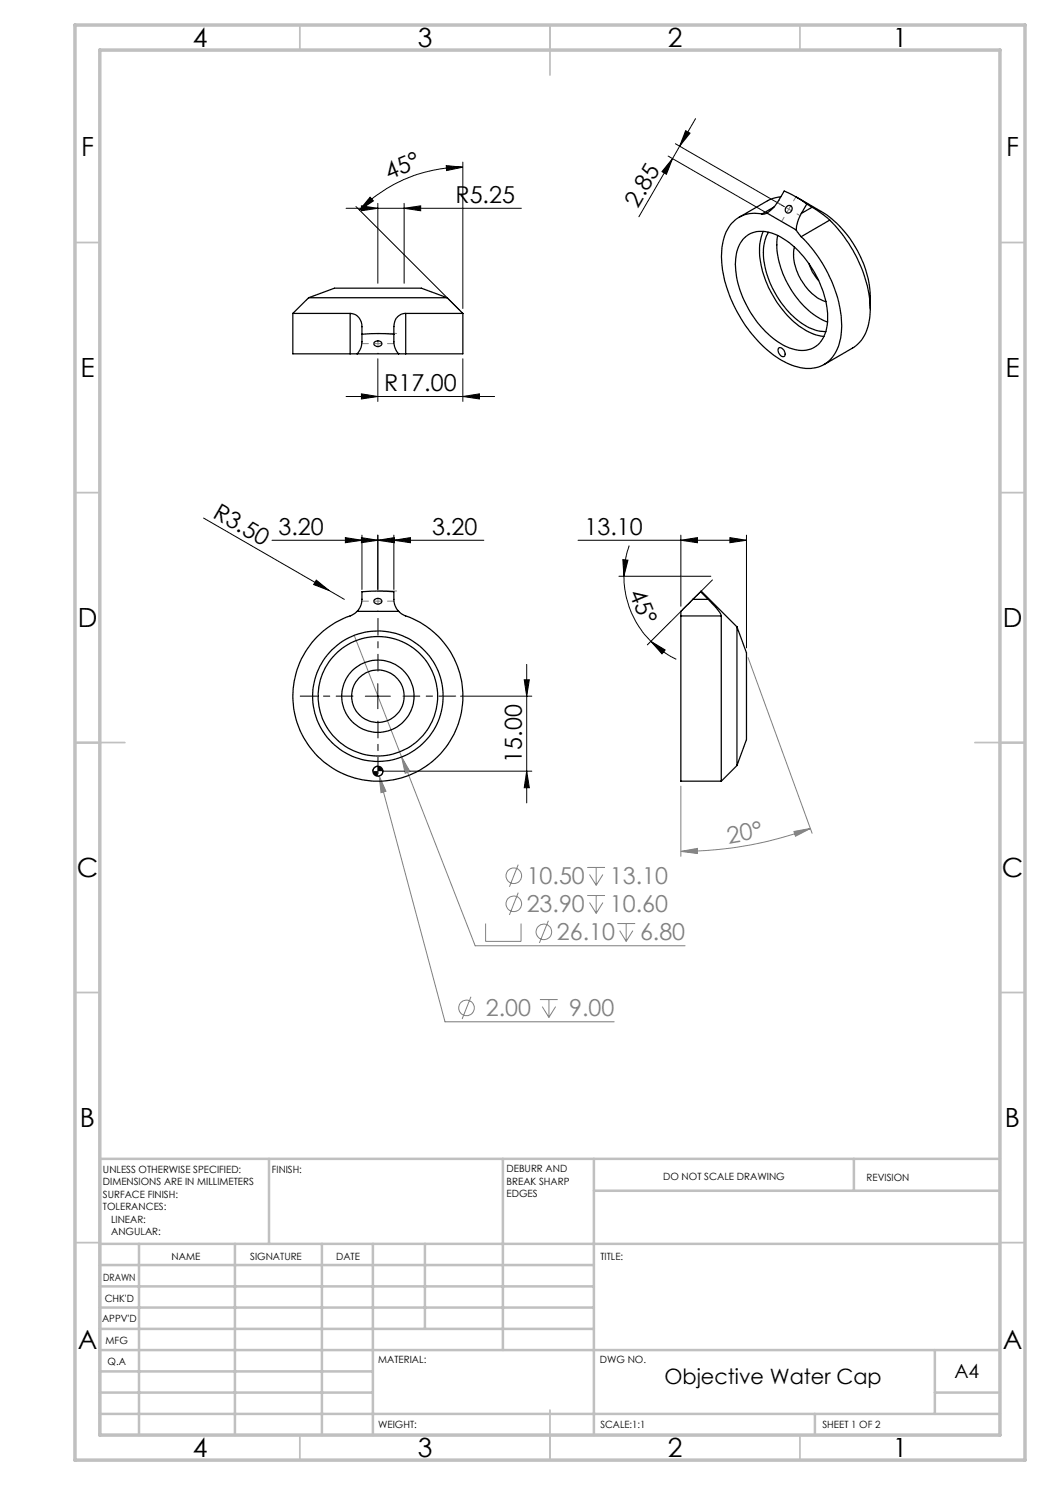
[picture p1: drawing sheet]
<svg xmlns="http://www.w3.org/2000/svg" width="210mm" height="297mm" viewBox="0 0 210 297" stroke-linecap="round" stroke-linejoin="round" font-family="sans-serif">
<g fill="none" stroke="#808080" stroke-width=".2">
<path d="M70.8 127.1l24.2 62.1h42M149.6 131.5l12.8 35.1M75.8 155.2l1.4 3.1-1 .2zM75.8 155.2l13.2 49.2h33.8M80.3 151.4l1.7 2.9-1 .4zM136.2 157.2v14.1M103.6 172.9l-1.7 4.5M103.6 178.5l-1.7 4.5M117.4 173.5h3.6M117.4 179.1h3.6M117.9 174.9l1.3 2.2M119.2 173.5v3.6"/>
<path d="M119.2 179.1v3.6M120.6 174.9l-1.4 2.2M136.2 170.3l3.3-.6v1zM158.8 166.3l3.3-.6-3 1.5zM162.1 165.7a75.2 75.2 0 0 1-25.9 4.6M94.2 199.4l-1.8 4.4M97.1 184.7v3.6h7.1v-3.6M108 199.9h3.5M109.7 184.1l-1.8 4.5M109.8 199.9v3.6M117.9 180.5l1.3 2.2M120.6 180.5l-1.4 2.2"/>
<path d="M123.5 184.7h3.5M123.9 186.1l1.3 2.2M125.2 184.7v3.6M126.6 186.1l-1.4 2.2M108.4 201.3l1.4 2.2M111.1 201.3l-1.3 2.2"/>
<circle cx="102.8" cy="175.2" r="1.56"/>
<circle cx="102.8" cy="180.8" r="1.56"/>
<circle cx="108.8" cy="186.4" r="1.56"/>
<circle cx="93.3" cy="201.6" r="1.56"/>
</g>
<g fill="none" stroke="#000" stroke-width=".2">
<path d="M74 39.4l.7 .8-2.8 1.8zM89.3 33.1l3.3 .3-3.3 .7zM92.6 33.4a29.2 29.2 0 0 0-20.7 8.6M92.6 32.4v29.3M133.6 31.2l19.6 11.3M134.5 31.7l-1.2 3.2-.9-.6zM134.5 31.7l-6.7 11.7M135.1 28.7l21.8 12.6M135.9 29.2l-1.4 2.5M137.1 26.1l.9 .5-2.1 2.6zM139.1 23.7l-3.2 5.5M69.2 41.7h35.1"/>
<path d="M71.2 41.3l20.7 20.7M72.3 41.2l3.3 .5-3.3 .5zM75.6 40.7v16M80.8 41.7l3.3-.5v1zM80.8 40.7v16M69.2 79.3h29.7M72.3 78.8l3.3 .5-3.3 .5zM75.6 71.8v8.5M92.6 79.3l3.3-.5v1zM92.6 71.8v8.5M40.7 103.6l25.1 14.5M54.4 108.1h42.4"/>
<path d="M63.3 116l2.5 2.1-3.1-1.2zM65.8 118.1l3.1 1.8M69.1 107.5l3.3 .6-3.3 .4zM72.3 107.5l3.3 .6-3.3 .4zM72.4 107v10.9M75.6 108.1l3.3-.6v1zM75.6 107v10.9M78.8 108.1l3.3-.6v1zM78.8 107v10.9M115.6 108.1h33.7M123.8 115.2h18.4M124.6 111.9l1 .1-.8 3.2z"/>
<path d="M124.8 115.2a18.5 18.5 0 0 0 5.4 13.1M125.8 109.1a19.6 19.6 0 0 0-1 6.1M136.2 108.1l3.3-.6v1zM136.2 107v14.2M142.5 116l-13 13M146 107.5l3.3 .6-3.3 .4zM149.3 107v22.6M73.1 139.2h5M75.6 136.7v5M92.1 139.2h14.3M104.8 136h1.1l-.6 3.2zM105.3 132.9v27.7"/>
<path d="M130.2 128.3l2.8 1.7-.6 .8zM130.2 128.3a19.2 19.2 0 0 0 5.1 3.6M75.6 153.2a1.02 1.02 0 0 0-1 1M105.3 154.2l.6 3.3h-1.1zM106.4 154.2h-29.8a1.02 1.02 0 0 1-1 1.1"/>
</g>
<g fill="none" stroke="#c0c0c0" stroke-width=".35">
<path d="M60 5v5M110 5v10M160 5v5M15 48.5h5M200 48.5h5M15 98.5h5M200 98.5h5M15 148.5h10M195 148.5h10M15 198.5h5M200 198.5h5M15 248.5h5"/>
<path d="M200 248.5h5M60 287v5M110 282v10M160 287v5"/>
</g>
<g fill="none" stroke="#c0c0c0" stroke-width=".5">
<path d="M53.8 231.8v17M100.6 231.8v38.2M118.8 231.8v55.2M118.8 238.2h81.2M170.8 231.8v6.4M200 231.8h-180v55.2M20 248.8h180M20 257.3h98.8M20 253h98.8M27.8 248.8v38.2M47 248.8v38.2M64.4 248.8v38.2"/>
<path d="M74.6 248.8v38.2M85 248.8v17M20 265.8h98.8M20 261.5h98.8M20 278.5h54.6M20 274.3h54.6M20 270h180M187 278.5h13M187 270v12.8M20 282.8h180M163 282.8v4.2"/>
</g>
<path d="M15 5h190v287h-190zM20 10h180v277h-180z" fill="none" stroke="#c0c0c0" stroke-width=".7"/>
<path d="M70.6 139.2h-10.6M75.6 134.2v-10.5M80.6 139.2h10.5M75.6 144.2v10.6" fill="none" stroke="#000" stroke-width=".2" stroke-dasharray="15.2 1.3 1.3 1.3" stroke-dashoffset="11.9"/>
<path d="M75.6 70.7v-4M75.6 122.2v-4" fill="none" stroke="#808080" stroke-width=".2" stroke-dasharray="15.2 1.3 1.3 1.3" stroke-dashoffset="15.1"/>
<path d="M72.4 68.7h6.4M72.4 120.2h6.4" fill="none" stroke="#808080" stroke-width=".2" stroke-dasharray="15.2 1.3 1.3 1.3" stroke-dashoffset="13.9"/>
<path d="M159.2 39.3l2.6 1.6M75.6 66.7h3.7M75.6 118.2h3.7" fill="none" stroke="#808080" stroke-width=".2" stroke-dasharray="15.2 1.3 1.3 1.3"/>
<path d="M156.3 44.3l2.9-5" fill="none" stroke="#808080" stroke-width=".2" stroke-dasharray="15.2 1.3 1.3 1.3" stroke-dashoffset="14.3"/>
<path d="M155.5 40.5l4.5 2.6" fill="none" stroke="#808080" stroke-width=".2" stroke-dasharray="15.2 1.3 1.3 1.3" stroke-dashoffset="14.5"/>
<g fill="#000">
<path d="M63.3 116l2.5 2.1-3.1-1.2z"/>
<path d="M89.3 33.1l3.3 .3-3.3 .7zM74 39.4l.7 .8-2.8 1.8z"/>
<path d="M137.1 26.1l.9 .5-2.1 2.6zM134.5 31.7l-1.2 3.2-.9-.6z"/>
<path d="M72.3 41.2l3.3 .5-3.3 .5zM80.8 41.7l3.3-.5v1zM72.3 78.8l3.3 .5-3.3 .5zM92.6 79.3l3.3-.5v1z"/>
<path d="M69.1 107.5l3.3 .6-3.3 .4zM75.6 108.1l3.3-.6v1z"/>
<path d="M78.8 108.1l3.3-.6v1zM72.3 107.5l3.3 .6-3.3 .4zM146 107.5l3.3 .6-3.3 .4zM136.2 108.1l3.3-.6v1z"/>
<path d="M130.2 128.3l2.2 2.5 .6-.8zM124.6 111.9l.2 3.3 .8-3.2z"/>
<path d="M105.3 154.2l.6 3.3h-1.1zM104.8 136h1.1l-.6 3.2z"/>
</g>
<g fill="#808080">
<path d="M75.8 155.2l.4 3.3 1-.2zM80.3 151.4l.7 3.3 1-.4z"/>
<path d="M136.2 170.3l3.3-.6v1zM158.8 166.3l3.3-.6-3 1.5z"/>
</g>
<path d="M74.6 154.2a1.02 1.02 0 0 0 1 1.1v-1.1zM75.6 153.2v1h1a1.02 1.02 0 0 0-1-1z" fill="#000"/>
<g fill="none" stroke="#000" stroke-width=".25">
<path d="M156.1 39.4l-2.3 .6-6 3.5M159.2 39.4l5.1 2.9a21.7 21.7 0 0 1 9.8 17v2.5M61.7 59.5h27.7M61.7 59.5l5.2-1.9h17.4l5.1 1.9M61.7 59.5l-3.1 3.2M89.4 59.5l3.2 3.2M148.9 47.6a5.6 5.6 0 0 1 6.6-.5 20.1 20.1 0 0 1 10 15 8.2 8.2 0 0 1-1.9 6.8 5.5 5.5 0 0 1-6.2 .5 19.9 19.9 0 0 1-10-13.6 9.7 9.7 0 0 1 1.2-7.9zM152.4 42.8a6.3 6.3 0 0 0-7.7 5 19.3 19.3 0 0 0 1.7 12.6 25.3 25.3 0 0 0 11 12.2 7.6 7.6 0 0 0 8.2-.2 9.2 9.2 0 0 0 2.7-7.8 27 27 0 0 0-8.1-17.3M152.6 46.3a13.1 13.1 0 0 0 .5 9.9 20 20 0 0 0 8.6 10.2l1.5 .6 1.6 .3M153.4 42.6l-.6 .2h-.4M153.4 42.6l5.8 3.4M153.7 46.5a10.1 10.1 0 0 0-.4 8 18.6 18.6 0 0 0 8.5 11 7.2 7.2 0 0 0 3.4 .8"/>
<path d="M154.8 41.4l-2.4 1.4M155.5 47.1a16.3 16.3 0 0 0 3.3 11.7 14.2 14.2 0 0 0 6.7 5.6M157.3 41.3a.69 .69 0 0 1 1.1 .1 .69 .69 0 0 1-.3 1 .67 .67 0 0 1-1-.1 .67 .67 0 0 1 .2-1zM158.9 49.4a10.4 10.4 0 0 0 3.8 9.6l1.1 .8 1.4 .5M159.2 46l1 1.3M160.3 42.7a7.3 7.3 0 0 0-1.1 3.3M161.4 40.8a21.7 21.7 0 0 0-4.6-2.6l-1 1.9a7.3 7.3 0 0 1-2.4 2.5M161.4 40.8l1 .6M161.4 40.8l-1.1 1.9M161.8 52.8a8.3 8.3 0 0 0 1.9 3.3M162.4 41.4l2.4 1.6 1.1 1M162.4 41.4l-2.1 1.3"/>
<path d="M165.9 44a27.2 27.2 0 0 1 8.2 17.9 9.3 9.3 0 0 1-2.9 7.2l-6.4 3.8M165.9 44l-5.7 3.3M58.6 62.7h11.4M58.6 62.7v8.1h11.4M70 62.7a2.43 2.43 0 0 1 2.4 2.6v3.1a3.6 3.6 0 0 1-1 2.4M70 70.8h1.4M70 62.7v8.1M71.4 70.8h8.3M72.4 66.8l3.2-.1 3.2 .1M74.9 68.5a.79 .79 0 0 1 .9-.3 .79 .79 0 0 1 .5 .8 .83 .83 0 0 1-.9 .3 .83 .83 0 0 1-.6-.7zM79.7 70.8h1.4M81.1 62.7h11.5"/>
<path d="M81.1 62.7a2.42 2.42 0 0 0-2.3 2.6v3.1a3.6 3.6 0 0 0 .9 2.4M81.1 62.7v8.1M92.6 62.7v8.1h-11.5M155.8 69.6a1.12 1.12 0 0 1 1 .5 1.12 1.12 0 0 1 0 1.2 1.21 1.21 0 0 1-1-1.7zM75 119.9a.78 .78 0 0 1 .8-.2 .78 .78 0 0 1 .5 .8 .83 .83 0 0 1-.9 .3 .83 .83 0 0 1-.6-.7zM138.6 119.9l-1.9 1.8a1.35 1.35 0 0 0-.5 1.4v.1M138.6 119.9h3M140.1 118.4l.1-.2 7.2 7.2M140.1 118.4l1.5 1.5M140.1 118.4l-1.5 1.5M141.6 119.9a9.1 9.1 0 0 1 2.7 3.3M71.4 122.3l-.8 .6a17 17 0 0 0-8.9 26.2 17 17 0 0 0 27.7 0 17 17 0 0 0-8.9-26.2l-.8-.6"/>
<path d="M71.4 122.3a3.6 3.6 0 0 0 1-2.4v-1.5l3.2-.2 3.2 .2v1.5a3.6 3.6 0 0 0 .9 2.4M71.4 122.3h8.3M136.2 123.2v33h8.1M136.2 123.2h8.1M144.3 123.2v33M147.4 125.4v27.7M147.4 125.4l1.9 5.2v17.3l-1.9 5.2M147.4 153.1l-3.1 3.1"/>
<circle cx="75.6" cy="139.2" r="13.1"/>
<circle cx="75.6" cy="139.2" r="7.2"/>
<circle cx="75.6" cy="139.3" r="12"/>
<circle cx="75.6" cy="139.2" r="5.2"/>
<circle cx="75.6" cy="154.2" r="1"/>
</g>
<g font-size="5.3">
<text x="38.5" y="9.5">4</text>
<text x="83.5" y="9.5">3</text>
<text x="133.6" y="9.5">2</text>
<text x="178.6" y="9.5">1</text>
<text x="16.2" y="31.2">F</text>
<text x="201.2" y="31.2">F</text>
<text x="16.1" y="75.5">E</text>
<text x="201.1" y="75.5">E</text>
<text x="15.5" y="125.5">D</text>
<text x="200.5" y="125.5">D</text>
<text x="15.4" y="175.5">C</text>
<text x="200.4" y="175.5">C</text>
<text x="16" y="225.5">B</text>
<text x="201" y="225.5">B</text>
<text x="15.5" y="269.7">A</text>
<text x="200.5" y="269.7">A</text>
<text x="38.5" y="291.5">4</text>
<text x="83.5" y="291.5">3</text>
<text x="133.6" y="291.5">2</text>
<text x="178.6" y="291.5">1</text>
</g>
<g font-size="4.7">
<text x="77.8" y="36.1" transform="rotate(-23 77.8 36.1)">45°</text>
<text x="91.1" y="40.6">R5.25</text>
<text x="127.6" y="41.7" transform="rotate(-60 127.6 41.7)">2.85</text>
<text x="76.9" y="78.3">R17.00</text>
<text x="42.4" y="103.4" transform="rotate(30 42.4 103.4)">R3.50</text>
<text x="55.7" y="107">3.20</text>
<text x="86.4" y="107">3.20</text>
<text x="116.9" y="107">13.10</text>
<text x="125.8" y="118.6" transform="rotate(67 125.8 118.6)">45°</text>
<text x="104.4" y="152.5" transform="rotate(-90 104.4 152.5)">15.00</text>
</g>
<g font-size="4.7" fill="#808080">
<text x="145.7" y="168.7" transform="rotate(-10 145.7 168.7)">20°</text>
<text x="105.3" y="176.8">10.50</text>
<text x="122" y="176.8">13.10</text>
<text x="105.3" y="182.5">23.90</text>
<text x="122" y="182.5">10.60</text>
<text x="111.4" y="188.1">26.10</text>
<text x="128" y="188.1">6.80</text>
<text x="97.2" y="203.3">2.00</text>
<text x="113.8" y="203.3">9.00</text>
</g>
<text font-size="4.2" x="132.9" y="276.8">Objective Water Cap</text>
<text font-size="3.9" x="190.9" y="275.5">A4</text>
<g font-size="2">
<text x="20.6" y="234.6">UNLESS OTHERWISE SPECIFIED:</text>
<text x="20.6" y="237.1">DIMENSIONS ARE IN MILLIMETERS</text>
<text x="20.6" y="239.6">SURFACE FINISH:</text>
<text x="54.4" y="234.6">FINISH:</text>
<text x="101.3" y="234.5">DEBURR AND</text>
<text x="101.3" y="237">BREAK SHARP</text>
<text x="101.3" y="239.5">EDGES</text>
<text x="132.6" y="236">DO NOT SCALE DRAWING</text>
<text x="173.3" y="236.2">REVISION</text>
<text x="20.6" y="242.1">TOLERANCES:</text>
<text x="22.2" y="244.6">LINEAR:</text>
<text x="22.2" y="247.1">ANGULAR:</text>
<text x="34.3" y="252">NAME</text>
<text x="50" y="251.9">SIGNATURE</text>
<text x="67.2" y="251.9">DATE</text>
<text x="120.1" y="251.9">TITLE:</text>
<text x="20.6" y="256.1">DRAWN</text>
<text x="20.9" y="260.3">CHK'D</text>
<text x="20.4" y="264.4">APPV'D</text>
<text x="21.1" y="268.8">MFG</text>
<text x="21.5" y="273">Q.A</text>
<text x="75.6" y="272.5">MATERIAL:</text>
<text x="120" y="272.5">DWG NO.</text>
<text x="75.6" y="285.5">WEIGHT:</text>
<text x="120.1" y="285.6">SCALE:1:1</text>
<text x="164.5" y="285.6">SHEET 1 OF 2</text>
</g>
</svg>
